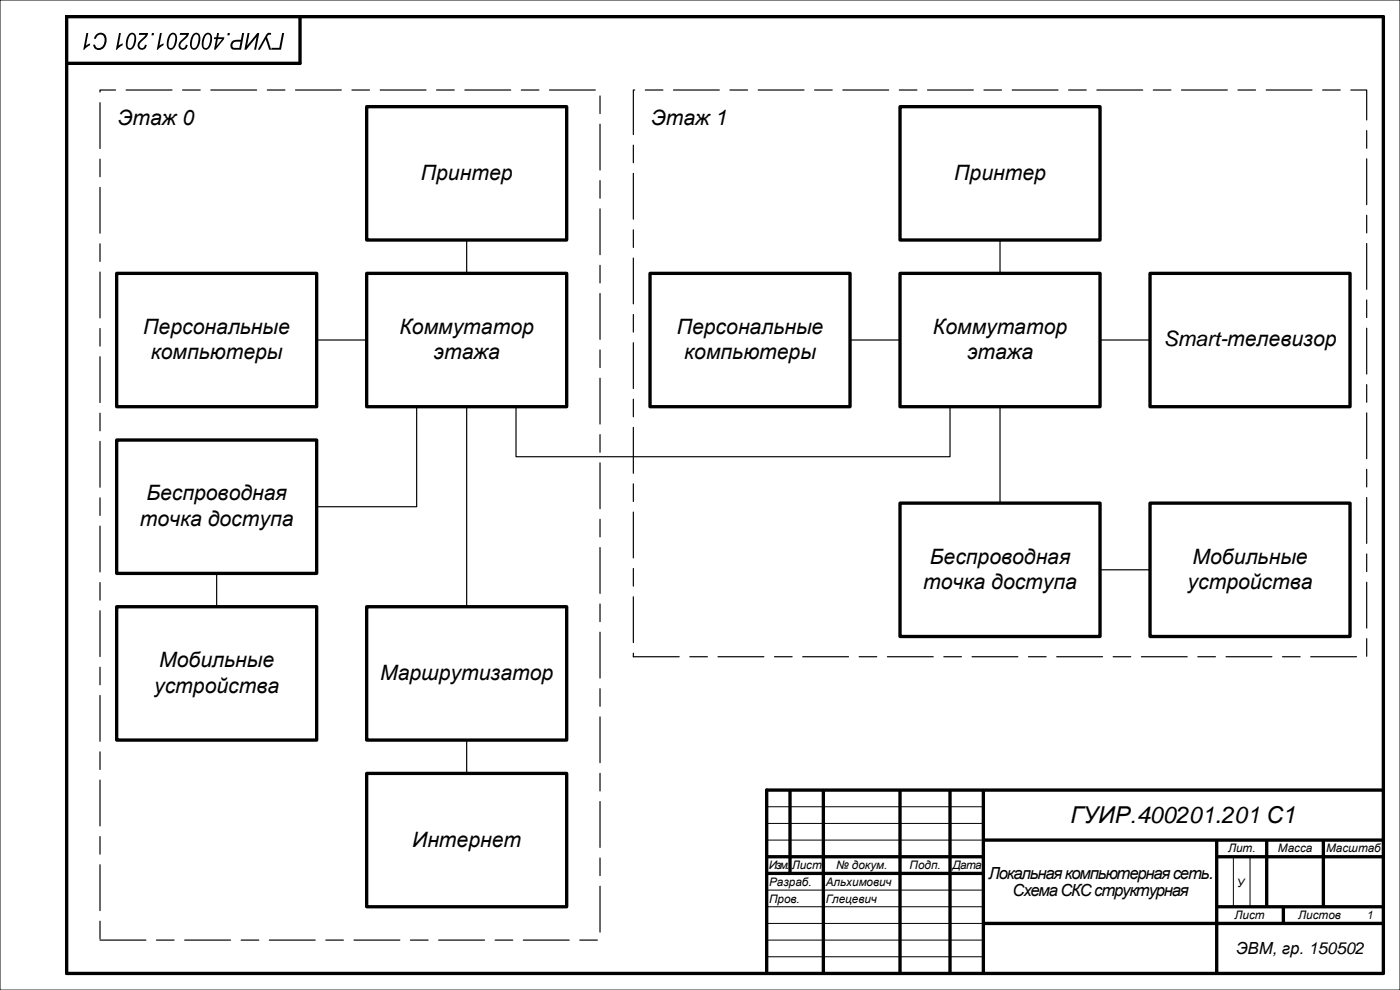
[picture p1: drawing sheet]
<svg xmlns="http://www.w3.org/2000/svg" width="420mm" height="297mm" viewBox="0 0 420 297" stroke-linecap="round" stroke-linejoin="round" font-family="sans-serif">
<path d="M0 0h420v297h-420zM230 242h65M230 247h65M230 252h65M370 257v15M375 257v15M230 267h65M230 272h65M230 277h65M230 282h65M230 287h65" fill="none" stroke="#000" stroke-width=".3"/>
<path d="M20 19h70v-14h325v287h-395zM230 237h185" fill="none" stroke="#000" stroke-width="1"/>
<g fill="none" stroke="#000" stroke-width="1" stroke-linecap="butt">
<path d="M237 237v25M247 237v55M270 237v55M285 237v55M295 237v55M230 257h65M295 252h120M365 252v40M365 257h50M380 252v20M397 252v20M230 262h65"/>
<path d="M295 277h120M365 272h50M385 272v5"/>
</g>
<g fill="#000">
<path d="M25.9 9.9h.6l-.7 3.8 1.3-.7-.1 .6-1.7 1.3h-.3zM28.7 10.5a1.91 1.91 0 0 1 2.5-.4 1.91 1.91 0 0 1 .8 2.4 2.19 2.19 0 0 1-1.2 2.2 2.19 2.19 0 0 1-2.5-.4l-.3-.9h.5a1.24 1.24 0 0 0 1.1 1.1 1.24 1.24 0 0 0 1.3-.9 2.13 2.13 0 0 0-.5-3.2 1.5 1.5 0 0 0-1.6 1.3l-.6-.1zM45.6 9.9h.6l-.1 .7h-.7z"/>
<path d="M41.8 9.9h2.6l-.4 1.1-1.4 1.4a1.04 1.04 0 0 0-.8 1.1 1.04 1.04 0 0 0 1 .9l.5-.4 .2-.6 .5 .1a1.43 1.43 0 0 1-2.2 1.2 1.43 1.43 0 0 1 .2-2.5l1.7-1.7h-2.1zM38.8 10.2a1.28 1.28 0 0 1 1.5-.2 1.28 1.28 0 0 1 .6 1.5 3.1 3.1 0 0 1-2 3.4 1.72 1.72 0 0 1-1.1-2.5l.3-1.2zM39 10.6l-.4 1a2.47 2.47 0 0 0 .2 2.8 1.57 1.57 0 0 0 1.4-1.8 1.62 1.62 0 0 0-.6-2.3zM35.7 9.9h.6l-.7 3.8 1.3-.7-.1 .6-1.7 1.3h-.3z"/>
<path d="M65.1 9.9h.6l-.2 1.3h1.8l-.1 .6-2.5 3.1h-.5l.6-3.2h-.6l.1-.5h.6zM65.4 11.7l-.4 2.1 1.6-2.1zM61.5 10.2a1.28 1.28 0 0 1 1.6-.2 1.28 1.28 0 0 1 .5 1.5 3.1 3.1 0 0 1-1.9 3.4 1.72 1.72 0 0 1-1.1-2.5l.3-1.2zM61.8 10.6l-.5 1a2.47 2.47 0 0 0 .2 2.8 1.28 1.28 0 0 0 1.3-1.4l.1-.4a1.62 1.62 0 0 0-.5-2.3zM58 10.2a1.28 1.28 0 0 1 1.6-.2 1.28 1.28 0 0 1 .5 1.5 3.1 3.1 0 0 1-1.9 3.4 1.72 1.72 0 0 1-1.1-2.5l.3-1.2zM58.3 10.6l-.5 1a2.47 2.47 0 0 0 .2 2.8 1.28 1.28 0 0 0 1.3-1.4l.1-.4a1.62 1.62 0 0 0-.5-2.3zM54 9.9h2.7l-.5 1.1-1.4 1.4a1.04 1.04 0 0 0-.7 1.1 1.04 1.04 0 0 0 1 .9l.5-.4 .2-.6 .5 .1a1.43 1.43 0 0 1-2.2 1.2 1.43 1.43 0 0 1 .2-2.5l1.6-1.7h-2zM51 10.2a1.28 1.28 0 0 1 1.6-.2 1.28 1.28 0 0 1 .5 1.5 3.1 3.1 0 0 1-1.9 3.4 1.72 1.72 0 0 1-1.1-2.5l.3-1.2zM51.3 10.6l-.5 1a2.47 2.47 0 0 0 .2 2.8 1.28 1.28 0 0 0 1.3-1.4l.1-.4a1.62 1.62 0 0 0-.5-2.3zM48 9.9h.5l-.7 3.8 1.3-.7-.1 .6-1.6 1.3h-.4z"/>
<path d="M84.6 9.9h.6l-.9 5h-2.9l.1-.6h2.3zM80.2 10l1.1-.1-.1 .6h-.6l-.5 .6 1.3 3.8h-.6l-1.1-3.2-1.7 3.2h-.7zM74.3 9.9h.6l-.8 3.8 3.1-3.8h.6l-1 5h-.6l.8-3.8-3.1 3.8h-.6zM69.6 12.4l.9-.4 1.8-.1 .3-2h.6l-.9 5h-1.9a1.4 1.4 0 0 1-1.3-1 1.4 1.4 0 0 1 .5-1.5zM70 12.9a.83 .83 0 0 0-.3 1 .83 .83 0 0 0 1 .5h1.1l.4-1.9-1.7 .1zM68.3 9.9h.7l-.2 .7h-.6z"/>
</g>
<path d="M35 182h60v40h-60z" fill-rule="evenodd" fill="#fff"/>
<path d="M35 182h60v40h-60z" fill="none" stroke="#000" stroke-width="1"/>
<path d="M110 32h60v40h-60z" fill-rule="evenodd" fill="#fff"/>
<path d="M90 5h-70v14M110 32h60v40h-60zM230 237v55" fill="none" stroke="#000" stroke-width="1"/>
<path d="M110 82h60v40h-60z" fill-rule="evenodd" fill="#fff"/>
<path d="M110 82h60v40h-60z" fill="none" stroke="#000" stroke-width="1"/>
<path d="M110 182h60v40h-60z" fill-rule="evenodd" fill="#fff"/>
<path d="M110 182h60v40h-60z" fill="none" stroke="#000" stroke-width="1"/>
<path d="M345 82h60v40h-60z" fill-rule="evenodd" fill="#fff"/>
<path d="M345 82h60v40h-60z" fill="none" stroke="#000" stroke-width="1"/>
<path d="M110 232h60v40h-60z" fill-rule="evenodd" fill="#fff"/>
<path d="M110 232h60v40h-60z" fill="none" stroke="#000" stroke-width="1"/>
<path d="M35 82h60v40h-60z" fill-rule="evenodd" fill="#fff"/>
<path d="M35 82h60v40h-60z" fill="none" stroke="#000" stroke-width="1"/>
<path d="M35 132h60v40h-60z" fill-rule="evenodd" fill="#fff"/>
<path d="M35 132h60v40h-60z" fill="none" stroke="#000" stroke-width="1"/>
<path d="M270 82h60v40h-60z" fill-rule="evenodd" fill="#fff"/>
<path d="M270 82h60v40h-60z" fill="none" stroke="#000" stroke-width="1"/>
<path d="M270 32h60v40h-60z" fill-rule="evenodd" fill="#fff"/>
<path d="M270 32h60v40h-60z" fill="none" stroke="#000" stroke-width="1"/>
<path d="M195 82h60v40h-60z" fill-rule="evenodd" fill="#fff"/>
<path d="M195 82h60v40h-60z" fill="none" stroke="#000" stroke-width="1"/>
<path d="M270 150.9h60v40h-60z" fill-rule="evenodd" fill="#fff"/>
<path d="M270 150.9h60v40h-60z" fill="none" stroke="#000" stroke-width="1"/>
<path d="M345 150.9h60v40h-60z" fill-rule="evenodd" fill="#fff"/>
<path d="M345 150.9h60v40h-60z" fill="none" stroke="#000" stroke-width="1"/>
<path d="M140 72v10M300 72v10M95 102h15M255 102h15M330 102h15M125 122v30h-30M140 122v60M154.8 122v15h130.2v-15M300 122v28.9M65 172v10M330 170.9h15M140 222v10" fill="none" stroke="#000" stroke-width=".35"/>
<path d="M30 27h150v255h-150zM190 27h220v170h-220z" fill="none" stroke="#000" stroke-width=".35" stroke-dasharray="13.8 3.2 5.3 3.2"/>
<text font-size="7" x="321.1" y="247">ГУИР.400201.201 С1</text>
<g font-size="6.4">
<text x="42" y="157.7">точка доступа</text>
<text x="277" y="176.7">точка доступа</text>
<text x="356.3" y="176.7">устройства</text>
</g>
<g font-size="6.3">
<text x="35.4" y="37.4">Этаж 0</text>
<text x="195.4" y="37.4">Этаж 1</text>
<text x="126.3" y="53.9">Принтер</text>
<text x="286.3" y="53.9">Принтер</text>
<text x="43" y="100.1">Персональные</text>
<text x="119.8" y="100.1">Коммутатор</text>
<text x="203" y="100.1">Персональные</text>
<text x="279.9" y="100.1">Коммутатор</text>
<text x="45.2" y="107.7">компьютеры</text>
<text x="130.1" y="107.7">этажа</text>
<text x="205.3" y="107.7">компьютеры</text>
<text x="290.1" y="107.7">этажа</text>
<text x="349.1" y="103.9">Smart-телевизор</text>
<text x="43.9" y="150.1">Беспроводная</text>
<text x="278.9" y="169">Беспроводная</text>
<text x="357.8" y="169">Мобильные</text>
<text x="47.7" y="200.1">Мобильные</text>
<text x="114" y="203.9">Маршрутизатор</text>
<text x="46.2" y="207.7">устройства</text>
<text x="123.7" y="253.9">Интернет</text>
</g>
<g font-size="5">
<text x="296.5" y="263.6">Локальная компьютерная сеть.</text>
<text x="303.7" y="268.6">СхемаСКСструктурная</text>
<text x="370.8" y="286">ЭВМ, гр. 150502</text>
</g>
<g font-size="3.5">
<text x="368.4" y="255.6">Лит.</text>
<text x="383.4" y="255.6">Масса</text>
<text x="397.9" y="255.6">Масштаб</text>
<text x="230.7" y="260.6">Изм.</text>
<text x="237.5" y="260.6">Лист</text>
<text x="250.8" y="260.6">№ докум.</text>
<text x="272.9" y="260.6">Подп.</text>
<text x="285.8" y="260.6">Дата</text>
<text x="230.7" y="265.9">Разраб.</text>
<text x="247.7" y="265.9">Альхимович</text>
<text x="371.1" y="265.9">У</text>
<text x="230.7" y="270.9">Пров.</text>
<text x="247.7" y="270.9">Глецевич</text>
<text x="370.4" y="275.8">Лист</text>
<text x="389.5" y="275.8">Листов</text>
<text x="409.9" y="275.8">1</text>
</g>
</svg>
